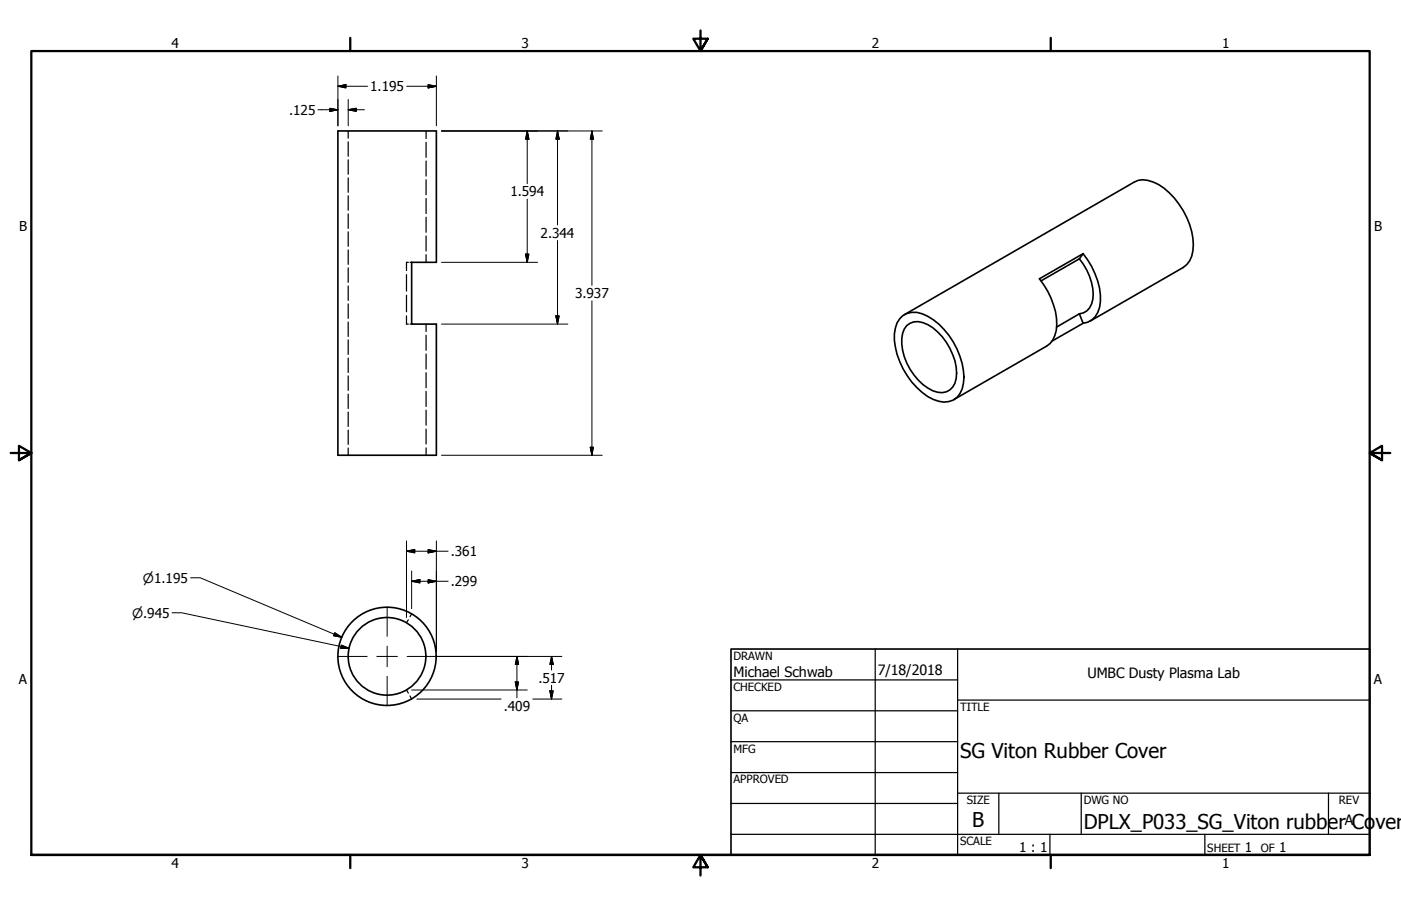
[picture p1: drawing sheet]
<svg xmlns="http://www.w3.org/2000/svg" width="432mm" height="279mm" viewBox="0 0 432 279" stroke-linecap="round" stroke-linejoin="round" font-family="sans-serif">
<!-- layer: Hidden (ANSI) -->
<g fill="none" stroke="#000" stroke-width=".38">
<path d="M107.3 40.4v2.2M107.3 43.8v4.4M107.3 49.3v4.4M107.3 54.9v4.4M131.3 40.4v2.3M131.3 43.9v4.6M131.3 49.7v4.6M131.3 55.4v4.7M107.3 60.4v4.4M107.3 66v4.4M107.3 71.5v4.4M107.3 77.1v4.4"/>
<path d="M131.3 61.2v4.6M131.3 67v4.6M131.3 72.8v4.6M131.3 78.5v2.4M107.3 82.6v4.5M107.3 88.2v4.4M107.3 93.7v4.5M107.3 99.3v4.5M125.3 97.4v2.5h.6M125.3 84.7v5.1M125.3 91.1v5M125.9 80.9h-.6v2.5"/>
<path d="M126.4 80.9h.5M126.4 99.9h.5M131.3 99.9v2.3M107.3 104.8v4.5M107.3 110.4v4.5M107.3 116v4.4M131.3 103.4v4.6M131.3 109.2v4.6M131.3 114.9v4.7M107.3 121.5v4.5M107.3 127.1v4.4M107.3 132.7v4.3"/>
<path d="M107.3 138.2v2.2M131.3 120.7v4.6M131.3 126.5v4.6M131.3 132.3v4.6M131.3 138.1v2.3M125.9 191.1l-.6 .9M126.9 189.3l-.5 .9M125.3 212.8l.6 .9M126.4 214.6l.5 1"/>
</g>
<!-- layer: Visible (ANSI) -->
<g fill="none" stroke="#000" stroke-width=".51">
<path d="M104.1 40.4h30.4v40.5h-7.6v19h7.6v40.5h-30.4zM332.7 79.8a17.5 17.5 0 0 1 4.1 12.6 4.8 4.8 0 0 1-4.1 4.4M332.7 79.8l-11.8 6.8M333.8 78.2a21.2 21.2 0 0 1 5.1 16.6 6 6 0 0 1-5.1 4.9M333.8 78.2l-13.4 7.8a22.4 22.4 0 0 1 5.2 15.9 6.7 6.7 0 0 1-3 4.8l-28.7 16.6M333.8 78.2l-1.1 1.6M277.3 98.3a6.5 6.5 0 0 1 8.6-.8 23.4 23.4 0 0 1 11.2 18.8 7.9 7.9 0 0 1-3.3 7.1 9.1 9.1 0 0 1-9.6-2.4 23.6 23.6 0 0 1-8.5-18l.8-3.4zM278.8 97l70.7-40.8a6.3 6.3 0 0 1 5.9-.1 22.5 22.5 0 0 1 11.9 15.3 11.1 11.1 0 0 1-1.5 10.2l-1.1 .9-28.7 16.5M332.7 96.8l1.1 2.9M332.7 96.8l-7 4M333.8 99.7l-9.5 5.5M279.5 100.4a5.2 5.2 0 0 1 6.5-.3 18.2 18.2 0 0 1 8.7 16.6 4.8 4.8 0 0 1-7.2 3.8 17.9 17.9 0 0 1-9.6-16.1l.3-1.6 .5-1.3z"/>
<circle cx="119.3" cy="202.4" r="15.1"/>
<circle cx="119.3" cy="202.4" r="12"/>
</g>
<!-- layer: Border (ANSI) -->
<path d="M107.9 11.7v4M215.9 9.4v6.3l-2.2-3.8h4.4l-2.2 3.8 2.2-3.8M323.8 11.7v4M3.3 139.7h6.4l-3.9-2.2v4.4l3.9-2.2-3.9 2.2M428.5 139.7h-6.4l3.9-2.2v4.4l-3.9-2.2 3.9 2.2M9.7 263.7v-248h412.4v248h-412.4h412.4M107.9 263.7v4M218.1 267.5l-2.2-3.8 2.2 3.8h-4.4l2.2-3.8v6.3M323.8 263.7v4" fill="none" stroke="#000" stroke-width=".7"/>
<!-- layer: Title (ANSI) -->
<g fill="none" stroke="#000" stroke-width=".38">
<path d="M225.3 209.7h69.8M225.3 219.2h69.8M269.7 200.2v63.5M295.1 215.9h127M295.1 200.2v63.5M225.3 228.7h69.8M225.3 238.3h69.8M225.3 257.3h196.8M225.3 247.8h69.8M295.1 244.6h127M307.8 244.6v12.7M323.6 257.3v6.4"/>
<path d="M333.2 244.6v12.7M371.3 257.3v6.4M409.4 244.6v12.7"/>
</g>
<path d="M225.3 200.2h196.8v63.5h-196.8z" fill="none" stroke="#000" stroke-width=".51"/>
<!-- layer: Dimension (ANSI) -->
<g fill="none" stroke="#000" stroke-width=".31">
<path d="M98 33.8h6.1M101.7 33.4l2.4 .4-2.4 .6zM104.1 26.6l2.5-.5v1zM104.1 26.6h9.2M104.1 23.4v15.4M107.3 33.8l2.5-.4v1zM107.3 33.8h5M107.3 30.7v8.1M125.3 26.6h9.2M132 26.1l2.5 .5-2.5 .5zM134.5 23.4v15.4M136.1 40.4h49.5"/>
<path d="M162.5 40.4l.5 2.5h-1zM162.5 40.4v16.2M171.8 40.4l.5 2.5h-1zM171.8 40.4v28.9M182.4 40.4l.5 2.5h-1zM182.4 40.4v47.6M162 78.4h1l-.5 2.5zM162.5 61.4v19.5M171.8 74.2v25.7M136.1 80.9h29.6M136.1 99.9h38.9M171.3 97.4h1l-.5 2.5z"/>
<path d="M182.4 92.8v47.6M181.9 137.9h1l-.5 2.5zM136.1 140.4h49.5M58.7 178.2h3l43.6 18.3M125.3 170l2.5-.5v1zM125.3 170h12.8M125.3 166.8v23.6M126.9 179.3l2.5-.5v1zM126.9 179.3h11.2M126.9 176.1v11.6M132 178.8l2.5 .5-2.5 .5zM132 169.5l2.5 .5-2.5 .5z"/>
<path d="M134.5 166.8v34.1M53 189h3l51.6 10.9M103.2 195.1l2.1 1.4-2.5-.5zM105.2 198.9l2.4 1h-2.6zM126.9 212.8h35.6M128.5 215.6h25.9M134.5 202.4h38.7M158.8 210.3h1l-.5 2.5zM159.3 202.4l.5 2.5h-1zM159.3 202.4v12.8M164.2 215.6h9M169.5 213h1l-.5 2.6z"/>
<path d="M170 202.4l.5 2.5h-1zM170 202.4v4.2M170 211.3v4.3"/>
</g>
<g fill="#000" stroke="#000" stroke-width=".31">
<path d="M101.7 34.4l2.4-.6zM101.7 33.4l2.4 .4-2.4 .6zM104.1 26.6l2.5-.5zM104.1 26.6l2.5-.5v1zM107.3 33.8l2.5-.4zM107.3 33.8l2.5-.4v1zM132 27.1l2.5-.5zM132 26.1l2.5 .5-2.5 .5zM162.5 40.4l.5 2.5zM162.5 40.4l.5 2.5h-1zM171.8 40.4l.5 2.5zM171.8 40.4l.5 2.5h-1z"/>
<path d="M182.4 40.4l.5 2.5zM182.4 40.4l.5 2.5h-1zM162 78.4l.5 2.5zM162 78.4h1l-.5 2.5zM171.3 97.4l.5 2.5zM171.3 97.4h1l-.5 2.5zM181.9 137.9l.5 2.5zM181.9 137.9h1l-.5 2.5zM125.3 170l2.5-.5zM125.3 170l2.5-.5v1zM126.9 179.3l2.5-.5zM126.9 179.3l2.5-.5v1z"/>
<path d="M132 179.8l2.5-.5zM132 178.8l2.5 .5-2.5 .5zM132 170.5l2.5-.5zM132 169.5l2.5 .5-2.5 .5zM102.8 196l2.5 .5zM103.2 195.1l2.1 1.4-2.5-.5zM105 199.9h2.6zM105.2 198.9l2.4 1h-2.6zM158.8 210.3l.5 2.5zM158.8 210.3h1l-.5 2.5zM159.3 202.4l.5 2.5zM159.3 202.4l.5 2.5h-1z"/>
<path d="M169.5 213l.5 2.6zM169.5 213h1l-.5 2.6zM170 202.4l.5 2.5zM170 202.4l.5 2.5h-1z"/>
</g>
<!-- layer: Center Mark (ANSI) -->
<path d="M119.3 187.3v8.9M119.3 199.3v6.3M104.1 202.4h9.1M116.1 202.4h6.4M119.3 208.6v9M125.5 202.4h9" fill="none" stroke="#000" stroke-width=".31"/>
<g font-size="6.3">
<text x="295.9" y="233.7">SG Viton Rubber Cover</text>
<text x="299.7" y="255.1">B</text>
<text x="334" y="255.7">DPLX_P033_SG_Viton rubber Co</text>
<text x="423.9" y="255.7">ver</text>
</g>
<g font-size="4.4">
<text x="226.1" y="208.9">Michael Schwab</text>
<text x="270.5" y="208.2">7/18/2018</text>
<text x="335.2" y="209.2">UMBC Dusty Plasma Lab</text>
<text x="414.5" y="254.4">A</text>
</g>
<g font-size="4.2">
<text x="52.8" y="14.7">4</text>
<text x="160.8" y="14.7">3</text>
<text x="268.7" y="14.7">2</text>
<text x="376.7" y="14.7">1</text>
<text x="114.1" y="28.1">1.195</text>
<text x="89.1" y="35.4">.125</text>
<text x="157.3" y="60.6">1.594</text>
<text x="5.9" y="71.4">B</text>
<text x="423.5" y="71.4">B</text>
<text x="166.6" y="73.3">2.344</text>
<text x="177.2" y="91.9">3.937</text>
<text x="138.9" y="171.5">.361</text>
<text x="138.9" y="180.8">.299</text>
<text x="5.8" y="211.1">A</text>
<text x="165.9" y="210.5">.517</text>
<text x="423.4" y="211.1">A</text>
<text x="155.3" y="219.1">.409</text>
<text x="314.1" y="262.9">1 : 1</text>
<text x="383.7" y="262.8">1</text>
<text x="394.2" y="262.8">1</text>
<text x="52.8" y="267.7">4</text>
<text x="160.8" y="267.7">3</text>
<text x="268.7" y="267.7">2</text>
<text x="376.7" y="267.7">1</text>
</g>
<g font-size="4">
<text x="44.1" y="179.7">⌀1.195</text>
<text x="40.7" y="190.4">⌀.945</text>
</g>
<g font-size="3.5">
<text x="226.1" y="203.5">DRAWN</text>
<text x="226.1" y="213">CHECKED</text>
<text x="295.9" y="219.2">TITLE</text>
<text x="226.1" y="222.6">QA</text>
<text x="226.1" y="232.1">MFG</text>
<text x="226.1" y="241.6">APPROVED</text>
<text x="297.9" y="248">SIZE</text>
<text x="334" y="248">DWG NO</text>
<text x="412.7" y="247.9">REV</text>
<text x="295.9" y="260.7">SCALE</text>
<text x="372.1" y="262.8">SHEET</text>
<text x="388.6" y="262.8">OF</text>
</g>
</svg>
